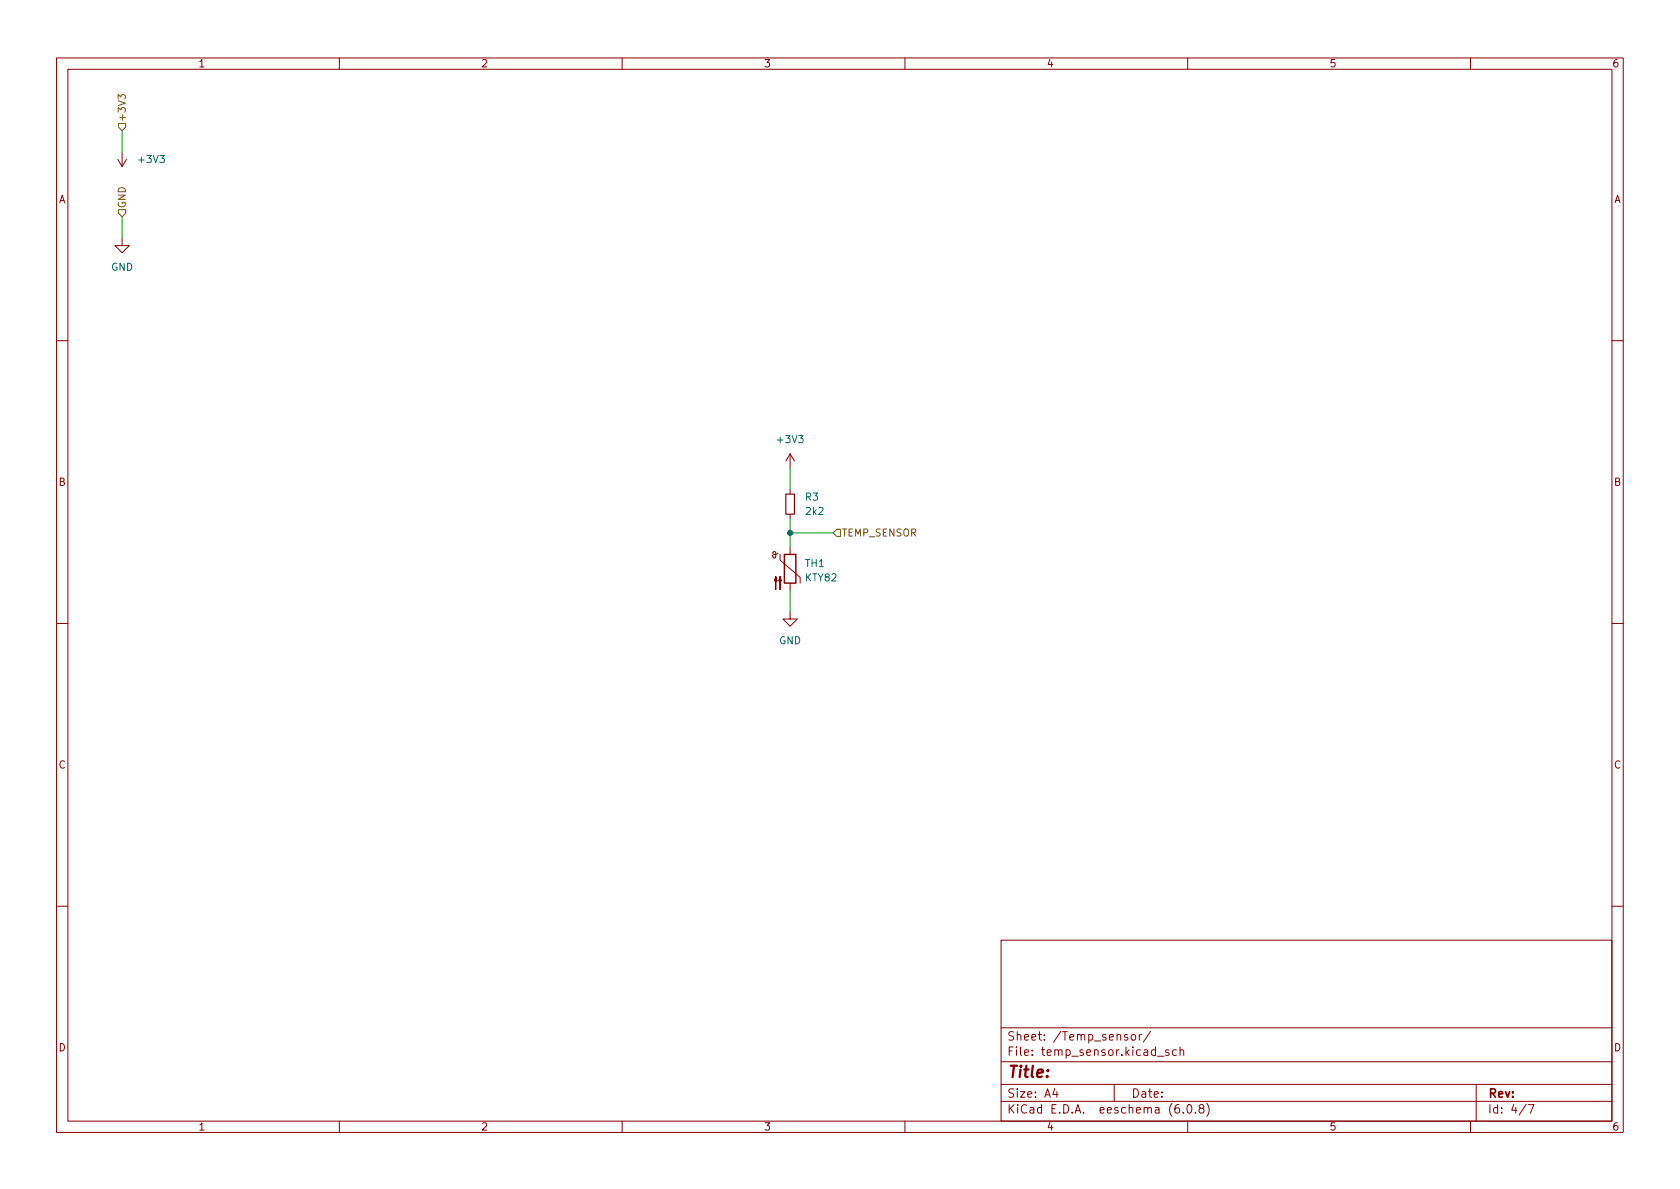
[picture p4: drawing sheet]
<svg xmlns="http://www.w3.org/2000/svg" width="297mm" height="210mm" viewBox="0 0 297 210" stroke-linecap="round" stroke-linejoin="round" font-family="sans-serif">
<g fill="none" stroke="#840000" stroke-width=".18">
<path d="M10 10.2h277v190.1h-277zM12 12.2h273v186.1h-273zM60 10.2v2M110 10.2v2M160 10.2v2M210 10.2v2M260 10.2v2M20.8 28.2l.8 1.3M21.6 26.9v2.6M22.4 28.2l-.8 1.3M21.6 42.2v1.2h1.3l-1.3 1.3-1.3-1.3h1.3M10 60.2h2"/>
<path d="M285 60.2h2M137.5 97.8l-.2 .2h-.3l-.3-.1v-.2l.3-.2 .2 .2v.8l-.2 .2-.3-.1-.2-.4M137.9 98v1.1l3.6 3v1M139.7 80.3v2.5M139.7 86.6v.8M139.7 90.9v.8M139.7 96.8v1.2M139.7 80.3l-.8 1.2M139.7 80.3l.8 1.2M10 110.2h2M139.7 108.2v1.3h1.3l-1.3 1.2-1.3-1.2h1.3M139.7 103.1v1.3"/>
<path d="M285 110.2h2M10 160.2h2M177 166.3h108v32h-108zM285 160.2h2M60 198.3v2M110 198.3v2M160 198.3v2M177 194.8h108M177 191.8h108M177 187.8h108M177 181.8h108M186.5 192.5l-.4 1h1"/>
<path d="M186.9 193v1M197 191.8v3M199.4 183l-.4-.1-.2 .2 .1 .3 .5 .1v.4h-.6M200.1 183.1l.2-.2 .4 .2 .1 .5-.2 .3h-.3l-.2-.1zM201.4 182.9v1M201.9 182.9l-.3 .1-.2 .2M203.4 182.4l-1.3 1.9M204.6 186.8h1.2M206.6 185.7l-.3-.1-.2 .2v.3l.5 .1v.4h-.5M208 185.7l-.4-.1-.3 .3v.4l.1 .3h.6M208.4 195.3a.59 .59 0 0 0-.7 .7v.5l.2 .3h.4l.2-.1 .1-.5-.2-.2-.4-.1-.3 .3M208.6 185.8l.3-.2 .3 .1 .1 .9"/>
<path d="M208.6 185.1v1.5M209.2 196.7v.1M210 198.3v2M210.1 195.4l.1-.1a.81 .81 0 0 1 .6 .7 .81 .81 0 0 1-.3 .8h-.1a.81 .81 0 0 1-.6-.6 .81 .81 0 0 1 .3-.8zM211.4 196.7v.1M212.3 196l-.3-.3 .1-.2 .2-.2 .4 .1 .2 .2-.1 .2-.7 .2-.1 .3 .1 .4 .2 .1h.3l.3-.3v-.2l-.3-.3M213.4 195.1a1.72 1.72 0 0 1 0 2.3M260 198.3v2M261 191.8v6.5M269.9 195.3l-1.3 1.9M270.2 195.3h1l-.6 1.5"/>
</g>
<path d="M138.9 87.4h1.6v3.5h-1.6z" fill="none" stroke="#840000" stroke-width=".2"/>
<path d="M138.7 98h2v5.1h-2z" fill="none" stroke="#840000" stroke-width=".25"/>
<g fill="#840000" stroke="#840000" stroke-width=".18">
<path d="M137.2 102l.2 .7h-.5l.3-.7v2.3z"/>
<path d="M137.9 102l.3 .7h-.5l.2-.7v2.3z"/>
</g>
<path d="M20.9 17.5v-.8l.5 .5 .1-.4h.5l.2 .2-.2 .5M21 37.1h1.2v.6l-.6 .6-.6-.6zM21 21.8h1.2v.7l-.6 .6-.6-.6zM148 93.6h.6v1.3h-.6l-.7-.7z" fill="none" stroke="#725600" stroke-width=".18"/>
<path d="M21.6 23.1v3.8M21.6 38.3v3.9M139.7 82.8v3.8M139.7 91.7v5.1M139.7 94.2h7.6M139.7 104.4v3.8" fill="none" stroke="#009600" stroke-width=".18"/>
<circle cx="139.7" cy="94.2" r=".46" fill="#009600" stroke="#009600" stroke-width=".18"/>
<text font-size="2.8" fill="#840000" x="178" y="190.6">Title:</text>
<g font-size="2.1" fill="#840000">
<text x="178" y="184">Sheet: /Temp_sensor/</text>
<text x="178" y="186.7">File: temp_sensor.kicad_sch</text>
<text x="178" y="196.9">KiCad E.D.A. eeschema (6.0.8)</text>
<text x="178" y="194.1">Size: A4</text>
<text x="200" y="194.1">Date:</text>
<text x="263" y="194.1">Rev:</text>
<text x="263" y="196.9">Id: 4/7</text>
</g>
<g font-size="1.8" fill="#840000">
<text x="35" y="11.9">1</text>
<text x="85" y="11.9">2</text>
<text x="135" y="11.9">3</text>
<text x="185" y="11.9">4</text>
<text x="235" y="11.9">5</text>
<text x="285" y="11.9">6</text>
<text x="10.3" y="35.9">A</text>
<text x="285.3" y="35.9">A</text>
<text x="10.3" y="85.9">B</text>
<text x="285.3" y="85.9">B</text>
<text x="10.3" y="135.9">C</text>
<text x="285.3" y="135.9">C</text>
<text x="10.3" y="185.9">D</text>
<text x="285.3" y="185.9">D</text>
<text x="35" y="199.9">1</text>
<text x="85" y="199.9">2</text>
<text x="135" y="199.9">3</text>
<text x="185" y="199.9">4</text>
<text x="235" y="199.9">5</text>
<text x="285" y="199.9">6</text>
</g>
<g font-size="1.8" fill="#725600">
<text x="22.2" y="21.6" transform="rotate(-90 22.2 21.6)">+3V3</text>
<text x="22.2" y="36.9" transform="rotate(-90 22.2 36.9)">GND</text>
<text x="148.8" y="94.9">TEMP_SENSOR</text>
</g>
<g font-size="1.8" fill="#006464">
<text x="24.7" y="28.8">+3V3</text>
<text x="19.6" y="47.9">GND</text>
<text x="137.6" y="78.4">+3V3</text>
<text x="142.4" y="88.5">R3</text>
<text x="142.6" y="91.1">2k2</text>
<text x="142.4" y="100.3">TH1</text>
<text x="142.4" y="102.8">KTY82</text>
<text x="137.7" y="113.9">GND</text>
</g>
</svg>
